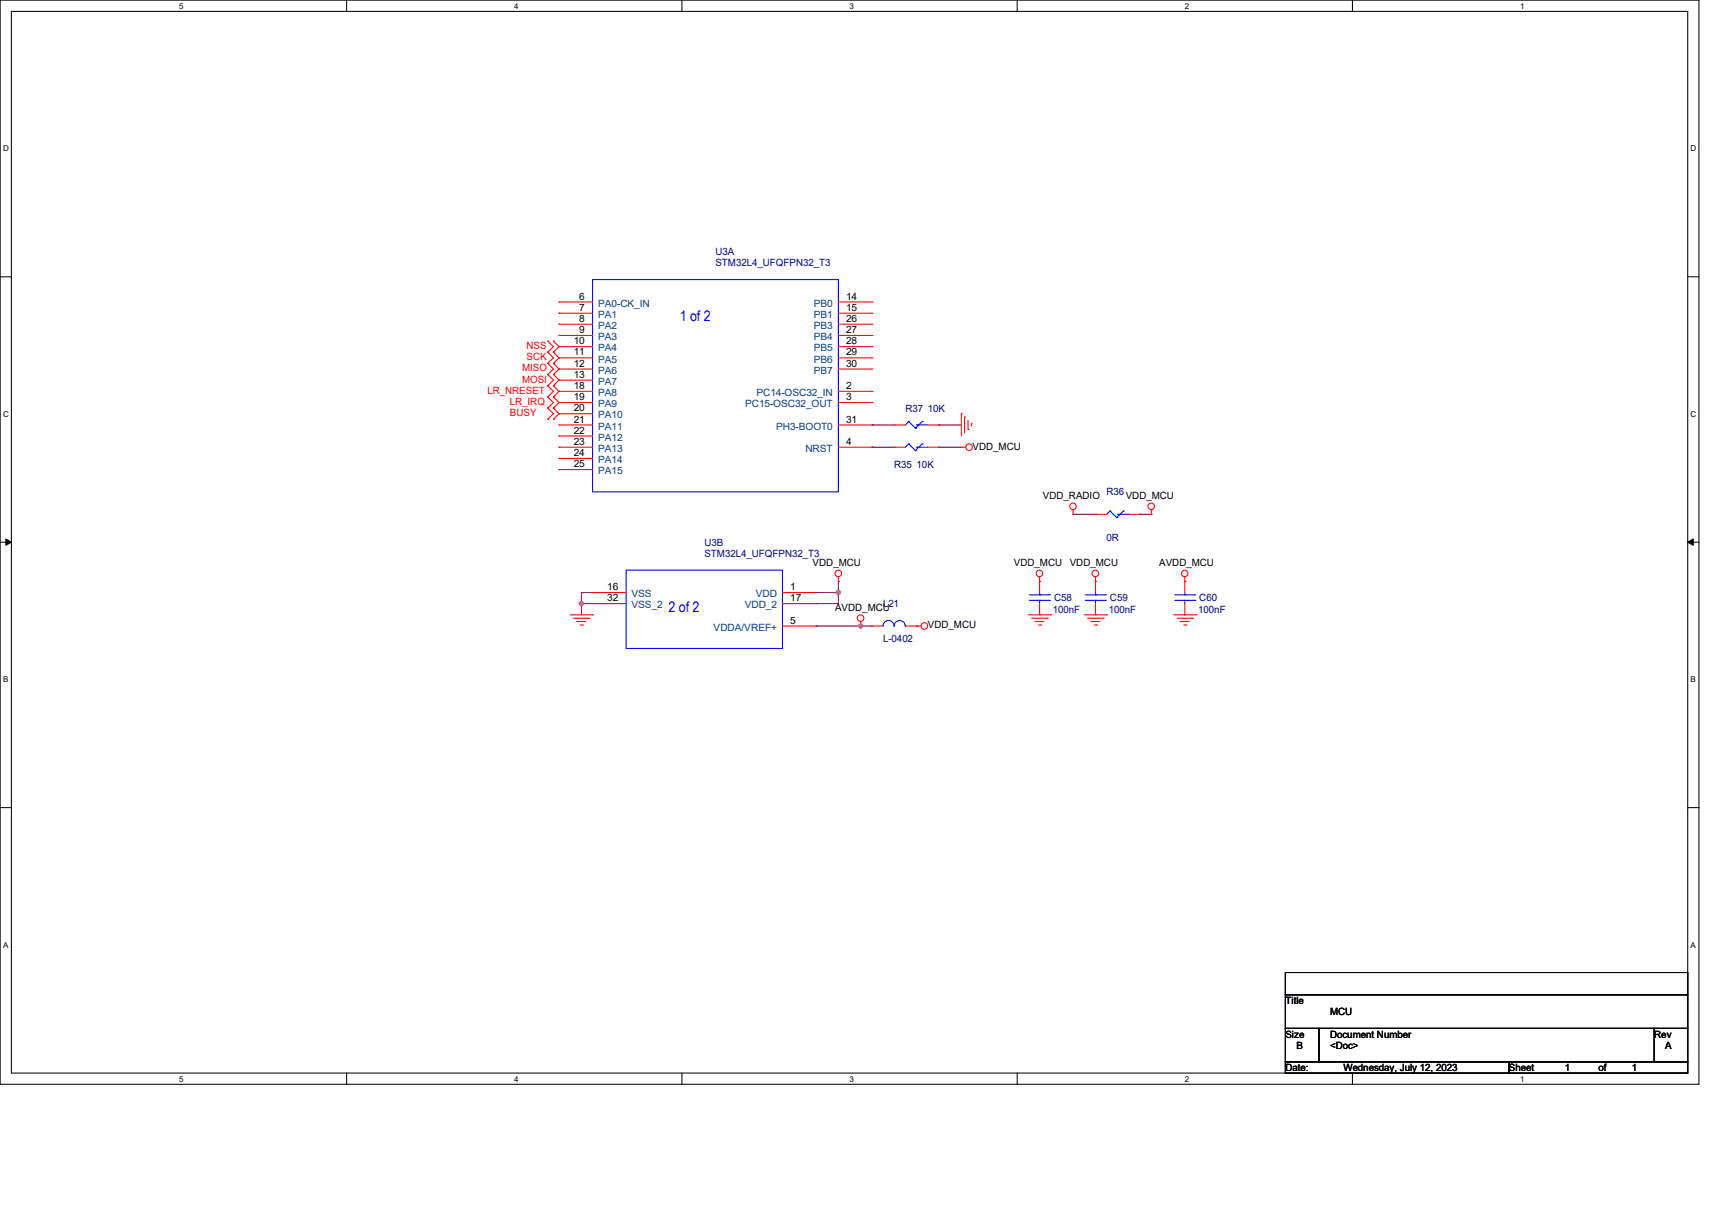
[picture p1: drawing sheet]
<svg xmlns="http://www.w3.org/2000/svg" width="420mm" height="297mm" viewBox="0 0 420 297" stroke-linecap="round" stroke-linejoin="round" font-family="sans-serif">
<path d="M0 0h417v266.1h-417zM2.8 2.8h411.5v260.6h-411.5z" fill="none" stroke="#000" stroke-width=".25"/>
<g fill="#fff">
<path d="M43.9 .3h1.1v2.2h-1.1z"/>
<path d="M43.9 263.7h1.1v2.2h-1.1z"/>
</g>
<path d="M85.1 0v2.8M85.1 263.4v2.7" fill="none" stroke="#000" stroke-width=".25"/>
<g fill="#fff">
<path d="M126.2 .3h1.1v2.2h-1.1z"/>
<path d="M126.2 263.7h1.1v2.2h-1.1z"/>
</g>
<path d="M167.4 0v2.8M167.4 263.4v2.7" fill="none" stroke="#000" stroke-width=".25"/>
<g fill="#fff">
<path d="M208.5 .3h1.1v2.2h-1.1z"/>
<path d="M208.5 263.7h1.1v2.2h-1.1z"/>
</g>
<path d="M249.7 0v2.8M249.7 263.4v2.7" fill="none" stroke="#000" stroke-width=".25"/>
<g fill="#fff">
<path d="M290.8 .3h1.1v2.2h-1.1z"/>
<path d="M290.8 263.7h1.1v2.2h-1.1z"/>
</g>
<path d="M332 0v2.8M332 263.4v2.7" fill="none" stroke="#000" stroke-width=".25"/>
<g fill="#fff">
<path d="M373.1 .3h1.1v2.2h-1.1z"/>
<path d="M373.1 263.7h1.1v2.2h-1.1z"/>
<path d="M.8 35.3h1.4v2.2h-1.4z"/>
<path d="M415 35.3h1.4v2.2h-1.4z"/>
<path d="M.8 100.5h1.4v2.2h-1.4z"/>
<path d="M415 100.5h1.4v2.2h-1.4z"/>
</g>
<path d="M0 67.9h2.8M414.3 67.9h2.7" fill="none" stroke="#000" stroke-width=".25"/>
<g fill="#fff">
<path d="M.8 165.7h1.3v2.2h-1.3z"/>
<path d="M415 165.7h1.3v2.2h-1.3z"/>
</g>
<path d="M0 133.1h2.8M414.3 133.1h2.7" fill="none" stroke="#000" stroke-width=".25"/>
<path d="M1.4 132.3l1.4 .8-1.4 .8zM414.3 133.1l1.3-.8v1.6z" fill="#000" stroke="#000" stroke-width=".25"/>
<g fill="#fff">
<path d="M.8 230.8h1.3v2.2h-1.3z"/>
<path d="M415 230.8h1.3v2.2h-1.3z"/>
</g>
<path d="M0 198.2h2.8M414.3 198.2h2.7M315.5 238.7h98.8v5.5h-98.8zM315.5 244.2h98.8v8.2h-98.8zM315.5 252.4h8.3v8.2h-8.3zM323.8 252.4h82.3v8.2h-82.3zM406.1 252.4h8.2v8.2h-8.2zM315.5 260.6h54.9v2.8h-54.9zM370.4 260.6h43.9v2.8h-43.9z" fill="none" stroke="#000" stroke-width=".25"/>
<g fill="none" stroke="#f00" stroke-width=".25">
<path d="M137.2 74.1h.1M137.2 76.9h.1M137.2 79.6h.1M137.2 74.1h8.3M137.2 76.9h8.3M137.2 79.6h8.3M205.8 74.1h8.2M205.8 76.9h8.2M205.8 79.6h8.2M214 74.1h.1M214 76.9h.1M214 79.6h.1"/>
<path d="M134.5 86.4h.1M134.5 89.2h.1M134.5 83.7h.1M134.5 91.9h.1M134.5 94.7h.1M134.5 97.5h.1M134.5 86.4l1.3 1.4-1.3 1.4M134.5 83.7l1.3 1.4-1.3 1.3M134.5 89.2l1.3 1.4-1.3 1.3M134.5 91.9l1.3 1.4-1.3 1.4M134.5 94.7l1.3 1.4-1.3 1.4M134.5 97.5l1.3 1.3-1.3 1.4"/>
<path d="M135.8 89.2h.1M135.8 86.4h.1M135.8 83.7h.1M135.8 91.9h.1M135.8 94.7h.1M135.8 97.5h.1M135.8 86.4l1.4 1.4M135.8 83.7l1.4 1.4M135.8 89.2l1.4 1.4M135.8 91.9l1.4 1.4M135.8 94.7l1.4 1.4M135.8 97.5l1.4 1.3"/>
<path d="M137.2 82.3h.1M137.2 85.1h.1M137.2 87.8h.1M137.2 90.6h.1M137.2 93.3h.1M137.2 96.1h.1M137.2 98.8h.1M137.2 87.8l-1.4 1.4M137.2 85.1l-1.4 1.3M137.2 90.6l-1.4 1.3M137.2 93.3l-1.4 1.4M137.2 96.1l-1.4 1.4"/>
<path d="M137.2 98.8l-1.4 1.4M137.2 82.3h8.3M137.2 85.1h8.3M137.2 87.8h8.3M137.2 90.6h8.3M137.2 93.3h8.3M137.2 96.1h8.3M137.2 98.8h8.3M205.8 82.3h8.2M205.8 85.1h8.2M205.8 87.8h8.2M205.8 90.6h8.2"/>
<path d="M205.8 96.1h8.2M205.8 98.8h8.2M214 82.3h.1M214 85.1h.1M214 87.8h.1M214 90.6h.1M214 96.1h.1M214 98.8h.1M134.5 100.2h.1M134.5 102.9h.1M134.5 100.2l1.3 1.4-1.3 1.3M135.8 100.2h.1"/>
<path d="M135.8 102.9h.1M135.8 100.2l1.4 1.4M137.2 101.6h.1M137.2 104.3h.1M137.2 107h.1M137.2 109.8h.1M137.2 112.5h.1M137.2 115.3h.1M137.2 109.8h8.3M137.2 101.6l-1.4 1.3M137.2 101.6h8.3M137.2 104.3h8.3"/>
<path d="M137.2 107h8.3M137.2 112.5h8.3M137.2 115.3h8.3M205.8 109.8h8.2M205.8 104.3h8.2M214 104.3h.1M214 109.8h.1M219.5 109.8h.1M219.5 104.3h.1M219.5 109.8h2.7M219.5 104.3h2.7M227.8 109.8h2.7"/>
<path d="M227.8 104.3h2.7M230.5 109.8h.1M230.5 104.3h.1M236 109.8h.1M236 101.6h.1M236 109.8h1.1M236 101.6v5.4M236.8 102.4h.1M236.8 102.4v3.8M237.6 105.4h.1M237.6 103.2v2.2M238.4 104h.1"/>
<path d="M238.4 104v.6M263.4 126.2h.1M263.4 125.1v1.1M268.9 126.2h.1M268.9 126.2h2.7M277.1 126.2h2.8M279.9 126.2h.1M282.6 126.2h.1M282.6 125.1v1.1M140 150.9h5.5M140.8 151.8h3.8M141.6 152.6h.1"/>
<path d="M141.6 152.6h2.2M142.4 153.4h.6M143 153.4h.1M144.6 151.8h.1M145.5 150.9h.1M145.5 145.5h.1M145.5 148.2h.1M145.5 145.5h8.2M145.5 148.2h8.2M192.1 153.7h8.2M192.1 145.5h8.2M192.1 148.2h8.2"/>
<path d="M200.3 145.5h.1M200.3 148.2h.1M200.3 153.7h.1M205.8 142.7h.1M205.8 141.6v1.1M211.3 153.7h.1M211.3 152.6v1.1M214 153.7h.1M214 153.7h2.7M222.2 153.7h3.9M225 153.7h.1M252.4 150.9h5.5"/>
<path d="M253.2 151.8h3.9M254.1 152.6h.1M254.1 152.6h2.2M254.9 153.4h.5M255.2 142.7h.1M255.2 150.9h.1M255.2 141.6v3.9M255.2 148.2v2.7M255.4 153.4h.1M257.1 151.8h.1M257.9 150.9h.1M266.1 150.9h5.5"/>
<path d="M267 151.8h3.8M267.8 152.6h.1M267.8 152.6h2.2M268.6 153.4h.6M268.9 142.7h.1M268.9 150.9h.1M268.9 141.6v3.9M268.9 148.2v2.7M269.2 153.4h.1M270.8 151.8h.1M271.6 150.9h.1M288.1 150.9h5.5"/>
<path d="M288.9 151.8h3.8M289.7 152.6h.1M289.7 152.6h2.2M290.6 153.4h.5M290.8 142.7h.1M290.8 150.9h.1M290.8 141.6v3.9M290.8 148.2v2.7M291.1 153.4h.1M292.7 151.8h.1M293.6 150.9h.1"/>
<circle cx="237.9" cy="109.8" r=".8"/>
<circle cx="263.4" cy="124.3" r=".79"/>
<circle cx="282.6" cy="124.3" r=".8"/>
<circle cx="205.8" cy="140.8" r=".8"/>
<circle cx="211.2" cy="151.7" r=".8"/>
<circle cx="226.9" cy="153.6" r=".8"/>
<circle cx="255.1" cy="140.8" r=".8"/>
<circle cx="268.9" cy="140.8" r=".8"/>
<circle cx="290.8" cy="140.8" r=".79"/>
</g>
<g fill="none" stroke="#00f" stroke-width=".25">
<path d="M145.5 68.6h60.3v52.1h-60.3zM223.1 109h.1M223.1 103.5h.1M223.1 109l-.9 .8M223.1 109l1.6 1.6M223.1 103.5l-.9 .8M223.1 103.5l1.6 1.6M224.7 110.6h.1M224.7 105.1h.1M225 109.8h.1M225 104.3h.1M225 109.8h2.8"/>
<path d="M225 104.3h2.8M226.4 109h.1M226.4 103.5h.1M226.4 109l-1.7 1.6M226.4 103.5l-1.7 1.6M153.7 140h38.4v19.2h-38.4zM272.5 125.4h.1M272.5 125.4l-.9 .8M272.5 125.4l1.6 1.6M274.1 127h.1M274.4 126.2h.1M274.4 126.2h2.7"/>
<path d="M275.8 125.4h.1M275.8 125.4l-1.7 1.6M219.5 153.7a1.35 1.35 0 0 0-1.4-1.4 1.35 1.35 0 0 0-1.4 1.4M222.2 153.7a1.35 1.35 0 0 0-1.3-1.4 1.35 1.35 0 0 0-1.4 1.4M252.7 146h4.9M252.7 147.4h4.9M255.2 146h.1M255.2 147.4h.1M255.2 145.5v.5M255.2 147.4v.8M257.6 146h.1M257.6 147.4h.1"/>
<path d="M266.4 146h5M266.4 147.4h5M268.9 146h.1M268.9 147.4h.1M268.9 145.5v.5M268.9 147.4v.8M271.4 146h.1M271.4 147.4h.1M288.4 146h4.9M288.4 147.4h4.9M290.8 146h.1M290.8 147.4h.1"/>
<path d="M290.8 145.5v.5M290.8 147.4v.8M293.3 146h.1M293.3 147.4h.1"/>
</g>
<g fill="none" stroke="#800040" stroke-width=".25">
<path d="M214 109.8h.1M214 104.3h.1M214 109.8h5.5M214 104.3h5.5M230.5 109.8h.1M230.5 104.3h.1M230.5 109.8h5.5M230.5 104.3h5.5M263.4 126.2h.1M263.4 126.2h5.5M279.9 126.2h.1M279.9 126.2h2.7"/>
<path d="M142.7 148.2h.1M142.7 145.5h.1M142.7 148.2h2.8M142.7 145.5v5.4M142.7 145.5h2.8M200.3 153.7h.1M200.3 145.5h.1M200.3 148.2h.1M200.3 145.5h5.5M200.3 153.7h13.7M205.8 142.7h.1M205.8 145.5h.1"/>
<path d="M205.8 142.7v5.5h-5.5M211.3 153.7h.1"/>
</g>
<g fill="#f0f" stroke="#f0f" stroke-width=".25">
<circle cx="142.7" cy="148.1" r=".53"/>
<circle cx="211.3" cy="153.6" r=".53"/>
<circle cx="205.8" cy="145.4" r=".53"/>
</g>
<g font-size="3.6" fill="#00f">
<text x="166.8" y="78.8">1 of 2</text>
<text x="164.1" y="150.2">2 of 2</text>
</g>
<g font-size="2.5" fill="#000080">
<text x="175.6" y="62.7">U3A</text>
<text x="175.6" y="65.4">STM32L4_UFQFPN32_T3</text>
<text x="222.3" y="101">R37 10K</text>
<text x="219.5" y="114.8">R35 10K</text>
<text x="271.6" y="121.6">R36</text>
<text x="172.9" y="134">U3B</text>
<text x="172.9" y="136.7">STM32L4_UFQFPN32_T3</text>
<text x="271.6" y="132.9">0R</text>
<text x="216.7" y="149.1">L21</text>
<text x="258.7" y="147.4">C58</text>
<text x="272.5" y="147.4">C59</text>
<text x="294.4" y="147.4">C60</text>
<text x="258.4" y="150.4">100nF</text>
<text x="272.2" y="150.4">100nF</text>
<text x="294.1" y="150.4">100nF</text>
<text x="216.7" y="157.6">L-0402</text>
</g>
<g font-size="2.5">
<text x="142.2" y="73.5">6</text>
<text x="142.2" y="76.3">7</text>
<text x="207.7" y="73.5">14</text>
<text x="207.7" y="76.3">15</text>
<text x="142.2" y="79">8</text>
<text x="142.2" y="81.7">9</text>
<text x="207.7" y="79">26</text>
<text x="207.7" y="81.7">27</text>
<text x="140.8" y="84.5">10</text>
<text x="140.8" y="87.2">11</text>
<text x="140.8" y="90">12</text>
<text x="207.7" y="84.5">28</text>
<text x="207.7" y="87.2">29</text>
<text x="207.7" y="90">30</text>
<text x="140.8" y="92.7">13</text>
<text x="140.8" y="95.5">18</text>
<text x="207.7" y="95.5">2</text>
<text x="140.8" y="98.2">19</text>
<text x="140.8" y="101">20</text>
<text x="207.7" y="98.2">3</text>
<text x="140.8" y="103.7">21</text>
<text x="140.8" y="106.4">22</text>
<text x="207.7" y="103.7">31</text>
<text x="140.8" y="109.2">23</text>
<text x="140.8" y="111.9">24</text>
<text x="207.7" y="109.2">4</text>
<text x="238.7" y="110.4">VDD_MCU</text>
<text x="140.8" y="114.7">25</text>
<text x="256" y="122.4">VDD_RADIO</text>
<text x="276.3" y="122.4">VDD_MCU</text>
<text x="199.5" y="138.9">VDD_MCU</text>
<text x="248.9" y="138.9">VDD_MCU</text>
<text x="262.6" y="138.9">VDD_MCU</text>
<text x="284.5" y="138.9">AVDD_MCU</text>
<text x="149.1" y="144.9">16</text>
<text x="149.1" y="147.6">32</text>
<text x="194" y="144.9">1</text>
<text x="194" y="147.6">17</text>
<text x="205" y="149.9">AVDD_MCU</text>
<text x="194" y="153.1">5</text>
<text x="227.8" y="154.3">VDD_MCU</text>
<text x="315.5" y="246.4">Title</text>
<text x="326.5" y="249.2">MCU</text>
<text x="315.5" y="254.7">Size</text>
<text x="318.3" y="257.4">B</text>
<text x="326.5" y="254.7">Document Number</text>
<text x="326.5" y="257.4">&lt;Doc&gt;</text>
<text x="406.1" y="254.7">Rev</text>
<text x="408.8" y="257.4">A</text>
<text x="315.5" y="262.9">Date:</text>
<text x="329.8" y="262.9">Wednesday, July 12, 2023</text>
<text x="370.4" y="262.9">Sheet</text>
<text x="384.1" y="262.9">1</text>
<text x="392.3" y="262.9">of</text>
<text x="400.6" y="262.9">1</text>
</g>
<g font-size="2.5" fill="#004080">
<text x="146.8" y="75.3">PA0-CK_IN</text>
<text x="199.8" y="75.3">PB0</text>
<text x="146.8" y="78">PA1</text>
<text x="146.8" y="80.7">PA2</text>
<text x="146.8" y="83.5">PA3</text>
<text x="199.8" y="78">PB1</text>
<text x="199.8" y="80.7">PB3</text>
<text x="199.8" y="83.5">PB4</text>
<text x="146.8" y="86.2">PA4</text>
<text x="146.8" y="89">PA5</text>
<text x="199.8" y="86.2">PB5</text>
<text x="199.8" y="89">PB6</text>
<text x="146.8" y="91.7">PA6</text>
<text x="146.8" y="94.4">PA7</text>
<text x="199.8" y="91.7">PB7</text>
<text x="146.8" y="97.2">PA8</text>
<text x="146.8" y="99.9">PA9</text>
<text x="182.9" y="99.9">PC15-OSC32_OUT</text>
<text x="185.7" y="97.2">PC14-OSC32_IN</text>
<text x="146.8" y="102.7">PA10</text>
<text x="146.8" y="105.5">PA11</text>
<text x="190.5" y="105.5">PH3-BOOT0</text>
<text x="146.8" y="108.2">PA12</text>
<text x="146.8" y="110.9">PA13</text>
<text x="146.8" y="113.7">PA14</text>
<text x="197.7" y="110.9">NRST</text>
<text x="146.8" y="116.4">PA15</text>
<text x="155" y="146.6">VSS</text>
<text x="155" y="149.3">VSS_2</text>
<text x="182.8" y="149.3">VDD_2</text>
<text x="185.5" y="146.6">VDD</text>
<text x="175.2" y="154.8">VDDA/VREF+</text>
</g>
<g font-size="2.5" fill="#f00">
<text x="129.2" y="88.4">SCK</text>
<text x="129.2" y="85.7">NSS</text>
<text x="128.1" y="91.2">MISO</text>
<text x="128.1" y="93.9">MOSI</text>
<text x="119.6" y="96.6">LR_NRESET</text>
<text x="125.1" y="99.4">LR_IRQ</text>
<text x="125.1" y="102.1">BUSY</text>
</g>
<g font-size="2">
<text x="43.9" y="2.1">5</text>
<text x="126.2" y="2.1">4</text>
<text x="208.5" y="2.1">3</text>
<text x="290.8" y="2.1">2</text>
<text x="373.1" y="2.1">1</text>
<text x=".8" y="37.1">D</text>
<text x="415" y="37.1">D</text>
<text x=".8" y="102.3">C</text>
<text x="415" y="102.3">C</text>
<text x=".8" y="167.4">B</text>
<text x="415" y="167.4">B</text>
<text x=".8" y="232.6">A</text>
<text x="415" y="232.6">A</text>
<text x="43.9" y="265.5">5</text>
<text x="126.2" y="265.5">4</text>
<text x="208.5" y="265.5">3</text>
<text x="290.8" y="265.5">2</text>
<text x="373.1" y="265.5">1</text>
</g>
</svg>
